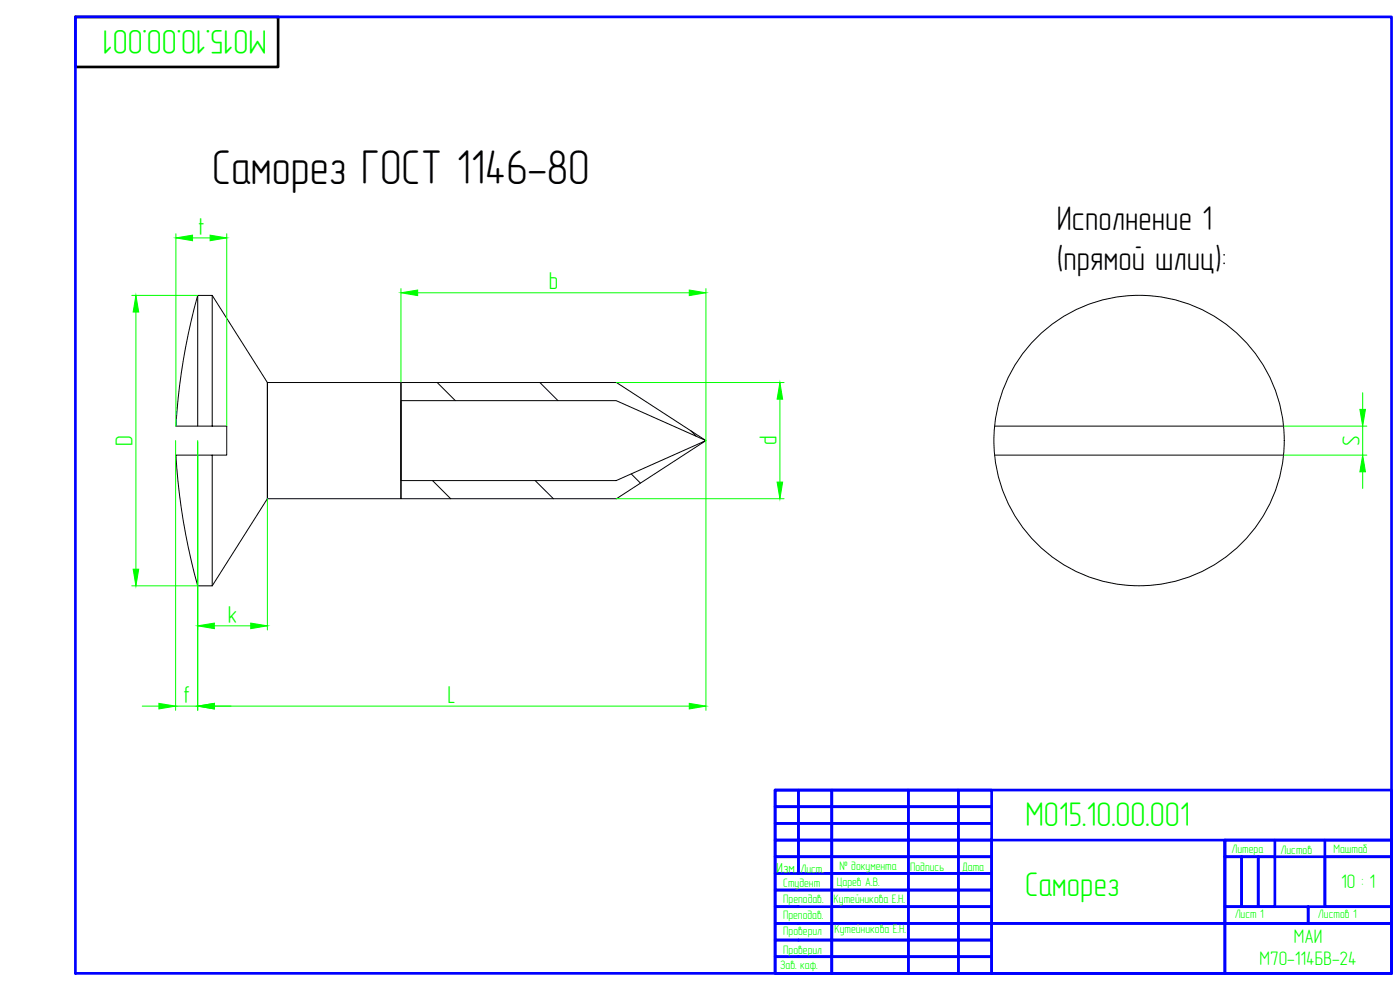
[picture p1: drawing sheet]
<svg xmlns="http://www.w3.org/2000/svg" width="420mm" height="297mm" viewBox="0 0 420 297" stroke-linecap="round" stroke-linejoin="round" font-family="sans-serif">
<path d="M22.6 5.1h60.9v15h-60.9z" fill="none" stroke="#000" stroke-width=".8"/>
<g fill="none" stroke="#00f" stroke-width=".8">
<path d="M22.6 5.1h395v286.9h-395zM232.6 237.1h185v54.9h-185zM232.6 237.1h7v4.9h-7zM239.6 237.1h10v4.9h-10zM249.6 237.1h23v4.9h-23zM272.6 237.1h15v4.9h-15zM287.6 237.1h10v4.9h-10zM232.6 242h7v5h-7zM232.6 247h7v5.1h-7zM232.6 252.1h7v5h-7zM232.6 257.1h7v5h-7zM239.6 242h10v5h-10z"/>
<path d="M239.6 247h10v5.1h-10zM239.6 252.1h10v5h-10zM239.6 257.1h10v5h-10zM249.6 242h23v5h-23zM249.6 247h23v5.1h-23zM249.6 252.1h23v5h-23zM249.6 257.1h23v5h-23zM272.6 242h15v5h-15zM272.6 247h15v5.1h-15zM272.6 252.1h15v5h-15zM272.6 257.1h15v5h-15zM287.6 242h10v5h-10z"/>
<path d="M287.6 247h10v5.1h-10zM287.6 252.1h10v5h-10zM287.6 257.1h10v5h-10zM297.6 252.1h70v39.9h50v-14.9h-120zM367.6 252.1h50v25h-50zM367.6 252.1h50v5h-50zM367.6 257.1h5v14.9h-5zM372.6 257.1h5v14.9h-5zM377.6 257.1h5v14.9h-5zM382.6 252.1v5M397.6 257.1h20v14.9h-20zM397.6 252.1v19.9"/>
<path d="M232.6 262.1h17v4.9h-17zM232.6 272h17v5.1h-17zM232.6 277.1h17v5h-17zM249.6 262.1h23v4.9h-23zM249.6 267h-17v5h7M249.6 267h23v5h-23zM249.6 272h23v5.1h-23zM249.6 277.1h23v5h-23zM272.6 262.1h15v4.9h-15zM272.6 267h15v5h-15zM272.6 272h15v5.1h-15zM272.6 277.1h15v5h-15z"/>
<path d="M287.6 262.1h10v4.9h-10zM287.6 267h10v5h-10zM287.6 272h10v5.1h-10zM287.6 277.1h10v5h-10zM297.6 277.1h70v14.9h-70zM367.6 272h25v5.1h-25zM392.6 272h25v5.1h-25zM232.6 282.1h17v4.9h-17zM232.6 287h17v5h-17zM249.6 282.1h23v4.9h-23zM249.6 287h23v5h-23zM272.6 282.1h15v4.9h-15z"/>
<path d="M272.6 287h15v5h-15zM287.6 282.1h10v4.9h-10zM287.6 287h10v5h-10z"/>
</g>
<!-- layer: 0 -->
<g fill="none" stroke="#000" stroke-width=".3">
<path d="M59.3 88.6a186.4 186.4 0 0 0-6.5 39.3h6.5M63.7 88.6l16.5 26.2v34.8l-16.5 26.2M80.2 114.8h40.1v34.8h-40.1zM131.2 114.8l5.5 5.4M162 114.8l5.5 5.4M59.3 136.6h-6.5a186.4 186.4 0 0 0 6.5 39.2M63.7 127.9v-39.3h-4.4v39.3h8.8v8.7h-8.8v39.2h4.4v-39.2M120.3 120.2h64.6l27 12-27 12h-64.6zM207.3 129.3l1.7 1.6M210.8 132.7l.1 .1M298.5 127.9h86.7M298.5 136.6h86.7"/>
<path d="M129.8 144.2l5.5 5.4M160.6 144.2l5.5 5.4M189.4 142.2l2.8 2.8"/>
<circle cx="341.8" cy="132.2" r="43.6"/>
</g>
<path d="M120.3 114.8h64.7l26.9 17.4-26.9 17.4h-64.7z" fill="none" stroke="#000" stroke-width=".3"/>
<!-- layer: AM_5 -->
<g fill="none" stroke="#0f0" stroke-width=".3">
<path d="M52.8 70.1v57.8M57.8 71.4h5.3M68.1 70.1v57.8M39.5 88.6h19.8M40.8 93.6v77.2M120.3 86.6v28.2M125.3 87.8h81.6M211.9 86.6v126.5M185 114.8h50.3M234.1 119.8v24.8M409 117.8v5M52.7 132.2v80.9"/>
<path d="M59.3 132.2v80.9M385.2 127.9h25M385.2 136.6h25M409 127.9v8.7M80.2 149.6v39.4M185 149.6h50.3M409 141.6v5M39.5 175.8h19.8M64.3 187.8h10.9M42.7 211.9h5M52.7 211.9h6.6M64.3 211.9h142.6"/>
</g>
<g fill="#0f0" stroke="#0f0" stroke-width=".3">
<path d="M59.3 211.9l5-.9v1.7z"/>
<path d="M206.9 211l5 .9-5 .8z"/>
<path d="M47.7 211l5 .9-5 .8z"/>
<path d="M75.2 187l5 .8-5 .8z"/>
<path d="M59.3 187.8l5-.8v1.6z"/>
<path d="M63.1 70.6l5 .8-5 .8z"/>
<path d="M52.8 71.4l5-.8v1.6z"/>
<path d="M40.8 88.6l.8 5h-1.6z"/>
<path d="M40 170.8h1.6l-.8 5z"/>
<path d="M234.1 114.8l.8 5h-1.7z"/>
<path d="M233.2 144.6h1.7l-.8 5z"/>
<path d="M120.3 87.8l5-.8v1.7z"/>
<path d="M206.9 87l5 .8-5 .9z"/>
<path d="M408.1 122.8h1.7l-.8 5.1z"/>
<path d="M409 136.6l.8 5h-1.7z"/>
</g>
<text font-size="14.6" x="63.7" y="55.3">Саморез ГОСТ 1146-80</text>
<g font-size="10.2" fill="#0f0">
<text x="80.1" y="9.2" transform="rotate(-180 80.1 9.2)">MO15.10.00.001</text>
<text x="307.8" y="247.8">MO15.10.00.001</text>
<text x="307.7" y="268.7">Саморез</text>
</g>
<g font-size="10.2">
<text x="317.2" y="68.9">Исполнение 1</text>
<text x="317.1" y="81.1">(прямой шлиц):</text>
</g>
<g font-size="7.3" fill="#0f0">
<text x="59.4" y="70.4">t</text>
<text x="164.7" y="86.9">b</text>
<text x="39.8" y="133.8" transform="rotate(-90 39.8 133.8)">D</text>
<text x="233" y="133.6" transform="rotate(-90 233 133.6)">d</text>
<text x="408" y="133.8" transform="rotate(-90 408 133.8)">S</text>
<text x="68.3" y="186.8">k</text>
<text x="54.9" y="210.9">f</text>
<text x="134.3" y="210.9">L</text>
</g>
<g font-size="5.9" fill="#0f0">
<text x="402.5" y="266.6">10 : 1</text>
<text x="388.3" y="283">МАИ</text>
<text x="378" y="289.7">М7О-114БВ-24</text>
</g>
<text font-size="4.4" fill="#0f0" x="233.1" y="261.8">Изм.</text>
<g font-size="3.7" fill="#0f0">
<text x="369.6" y="255.9">Литера</text>
<text x="384.3" y="256.2">Листов</text>
<text x="400.2" y="255.8">Маштаб</text>
<text x="240.2" y="261.8">Лист.</text>
<text x="251.9" y="261.2">№ документа</text>
<text x="273.2" y="261.4">Подпись</text>
<text x="288.7" y="261.4">Дата</text>
<text x="235.1" y="266.2">Студент</text>
<text x="251.1" y="265.7">Царев А.В.</text>
<text x="235" y="275.7">Преподав.</text>
<text x="235.1" y="270.9">Преподав.</text>
<text x="250.2" y="270.9">Кутейникова Е.Н.</text>
<text x="370.5" y="275.5">Лист 1</text>
<text x="395.5" y="275.5">Листов 1</text>
<text x="235.1" y="280.4">Проверил</text>
<text x="250.4" y="280.1">Кутейникова Е.Н.</text>
<text x="235.1" y="286.1">Проверил</text>
<text x="234.2" y="290.7">Зав. каф.</text>
</g>
</svg>
